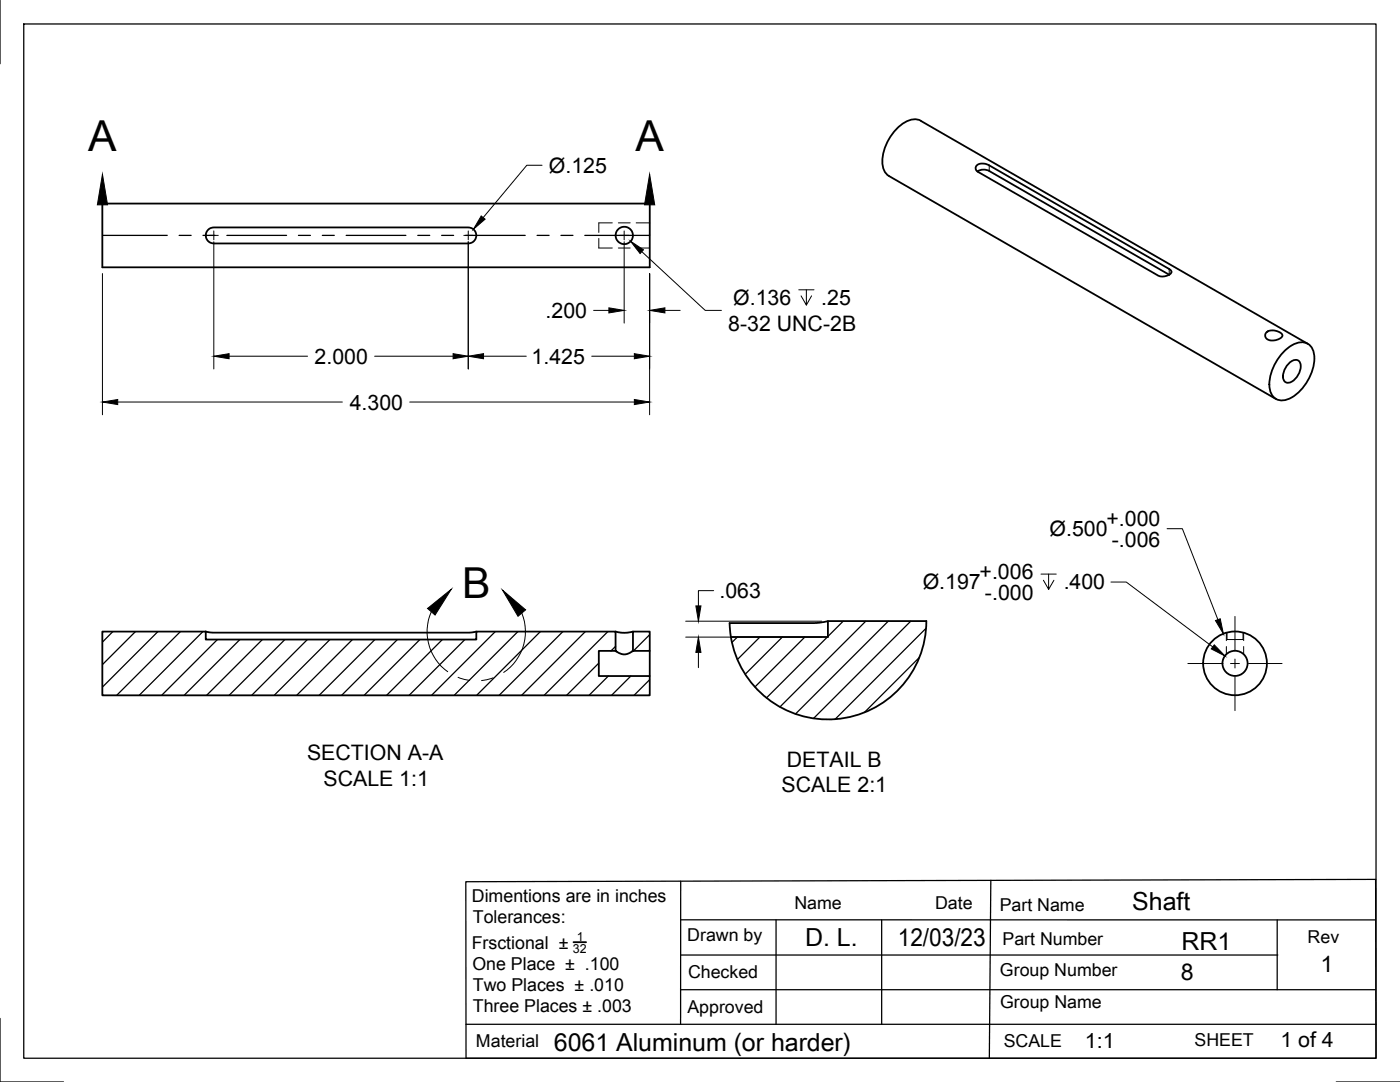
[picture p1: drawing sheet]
<svg xmlns="http://www.w3.org/2000/svg" width="279mm" height="216mm" viewBox="0 0 279 216" stroke-linecap="round" stroke-linejoin="round" font-family="sans-serif">
<!-- layer: Visible -->
<g fill="none" stroke="#000" stroke-width=".36">
<path d="M194.9 33l.8-.4 .9 .1 .8 .3 35.9 20.7 .4 .4 .1 .3-.5 .4-.9 .3-.8 .1-.5-.2-36-20.8-.4-.5zM195.1 34.2a2.39 2.39 0 0 1 2.3-.1l35.9 20.7M20.4 40.6h109.3v12.7h-109.3zM41.5 45.8l.5-.3 .7-.1h50.8l.6 .1 .5 .3 .3 .6 .2 .7-.5 1-.5 .4-.6 .1h-50.8l-.9-.3-.6-.6-.1-1.1zM252.7 66.4l.8-.4h.9l1.1 .4 .4 .6-.2 .4-.6 .3-1 .2h-.7l-.5-.2-.3-.4-.1-.5zM256.4 70a4.4 4.4 0 0 1 4.3-1.6 3.4 3.4 0 0 1 1.6 4 9.6 9.6 0 0 1-5.3 7.3 2.5 2.5 0 0 1-3.6-2.1 9.4 9.4 0 0 1 3-7.6zM257.3 72.4a1.37 1.37 0 0 1 2.1-.2 3.3 3.3 0 0 1-2.5 4.2 1.26 1.26 0 0 1-.8-1.9 4.2 4.2 0 0 1 1.2-2.1zM261 68.6l-77.2-44.5a3.9 3.9 0 0 0-4.4 1.1 9.4 9.4 0 0 0-3.2 8.2l.7 1.3 .5 .4 77.2 44.5M20.4 126h20.7v1.6h54v-1.6h27.8v3.9h-3.4v5h10.2v3.8h-109.3zM41.1 126l1.3 .2h51.3l1.4-.2M122.9 129.9l.7 .4 .8 .3 1-.2 .9-.5M122.9 126l1.6 .3 1.8-.3"/>
<path d="M126.3 126h3.4v3.9h-3.4zM129.7 129.9v5M165.2 123.9l-2.7 .4h-16.9a19.6 19.6 0 0 0 19.8 19.3 19.6 19.6 0 0 0 19.5-19.7h-19.7v3.2h-19.3"/>
<circle cx="124.6" cy="47" r="1.73"/>
<circle cx="246.5" cy="132.4" r="2.51"/>
<circle cx="246.5" cy="132.4" r="6.4"/>
</g>
<!-- layer: Hidden -->
<path d="M119.5 47.6v1.9h2.7M122.2 44.5h-2.7v1.9M123.4 49.5h2.4M123.4 44.5h2.4M127 49.5h2.7M127 44.5h2.7M244.8 126.3v1.5M244.8 129v1.6M244.9 126.2v1.4h3.2v-1.4M248.2 126.3v1.5M248.2 129v1.6" fill="none" stroke="#000" stroke-width=".2"/>
<!-- layer: Visible Narrow -->
<path d="M197.4 33v1.1M233.3 53.7v1.1" fill="none" stroke="#000" stroke-width=".2"/>
<!-- layer: Titleblock -->
<path d="M93 175.9l181.5-.4 .1 35.7h-181.6zM135.8 175.8v28.6M197.7 175.7l-.3 35.5M135.8 190.6h119.2M135.8 197.5h138.6M135.8 183.5l138.6 .1M154.9 183.6v20.8M176 183.6v20.8M254.9 183.6v13.9M93 204.4h181.6" fill="none" stroke="#000" stroke-width=".25"/>
<path d="M114.4 188h2.6" fill="none" stroke="#000" stroke-width=".36"/>
<!-- layer: Border -->
<path d="M0 0v12.7M4.7 4.8h269.9v206.4h-269.9zM0 203.2v12.7h12.7M266.7 215.9h12.7" fill="none" stroke="#000" stroke-width=".25"/>
<!-- layer: Hatching -->
<g fill="none" stroke="#000" stroke-width=".25">
<path d="M22.5 126l-2.1 2.1M27 126l-6.6 6.6M31.5 126l-11.1 11.1M36 126l-12.7 12.7M40.5 126l-12.7 12.7M43.4 127.6l-11.1 11.1M47.9 127.6l-11.2 11.1M52.3 127.6l-11.1 11.1M56.8 127.6l-11.1 11.1M61.3 127.6l-11.1 11.1M65.8 127.6l-11.1 11.1M70.3 127.6l-11.1 11.1"/>
<path d="M74.8 127.6l-11.1 11.1M79.3 127.6l-11.1 11.1M83.8 127.6l-11.1 11.1M88.3 127.6l-11.1 11.1M92.8 127.6l-11.2 11.1M98.8 126l-12.7 12.7M103.3 126l-12.7 12.7M107.8 126l-12.7 12.7M112.3 126l-12.7 12.7M116.8 126l-12.7 12.7M119.5 132.3l-6.4 6.4M121.3 126l-12.7 12.7"/>
<path d="M121.4 134.9l-3.8 3.8M122.9 129l-1 .9M125.9 134.9l-3.9 3.8M129.6 126.7l-3.2 3.2M129.6 135.6l-3.1 3.1M147.2 127.1l-1.1 1.1M151.6 127.1l-4.4 4.5M156.1 127.1l-7.4 7.4M160.6 127.1l-9.9 10M165.1 127.1l-12.1 12.2M168.3 124l-3.1 3M172.8 124l-17.2 17.1"/>
<path d="M177.3 124l-18.6 18.5M181.8 124l-19.5 19.4M183.5 131.2l-11 11M184.8 125.4l-18.1 18.1"/>
</g>
<!-- layer: Section Lines -->
<g fill="none" stroke="#000" stroke-width=".25">
<path d="M20.4 47h13M35.8 47h2.3M40.5 47h2.4M45.3 47h11.9M59.6 47h2.4M64.3 47h2.4M69.1 47h11.9M83.4 47h2.4M88.1 47h2.4M92.9 47h11.9M107.2 47h2.4M112 47h2.3"/>
<path d="M116.7 47h12.9"/>
</g>
<path d="M20.4 40.9v6.1M129.6 40.9v6.1" fill="none" stroke="#000" stroke-width=".2"/>
<path d="M20.4 34.8l1.1 6.1h-2.1zM129.6 34.8l1.1 6.1h-2.1z" fill="#000" stroke="#000" stroke-width=".2"/>
<!-- layer: FD_Dimensions -->
<g fill="none" stroke="#000" stroke-width=".2">
<path d="M108.2 33h-3.1l-8.7 10.4M20.4 54.6v28.2M42.7 48.2v25.4M93.5 48.2v25.4M124.6 48.2v16.3M128.1 50.2l12.6 11.7h3.3M129.6 54.6v28.2M159.4 57.8h3.1M160.9 57.8v3.1l-1-1.9M162 59l-1.1 1.9M45.7 71.1h15.7M74.8 71.1h15.6"/>
<path d="M96.5 71.1h8.5M118.1 71.1h8.5M118.5 61.9h3M132.7 61.9h3M23.5 80.2h44.8M81.8 80.2h44.8M142.4 117.9h-3v3M207.8 114.6h3M209.3 114.6v3l-1.1-1.8M210.3 115.8l-1 1.8M221.7 116.1h3.1l17.2 13M232.9 105.5h3.1l7.1 18.1"/>
<path d="M136.8 127.1h27.2M136.8 124h27.2M139.4 130.2v3"/>
</g>
<g fill="#000" stroke="#000" stroke-width=".2">
<path d="M96 43.1l.8 .6-2.3 2zM125.8 48.1l2.6 1.7-.7 .8zM20.4 80.2l3.1-.5v1zM42.7 71.1l3-.5v1zM90.4 70.6l3.1 .5-3.1 .5zM93.5 71.1l3-.5v1zM121.5 61.4l3.1 .5-3.1 .5zM126.6 79.7l3 .5-3 .5zM126.6 70.6l3 .5-3 .5zM129.6 61.9l3.1-.5v1zM139.4 127.1l.5 3.1h-1zM138.9 120.9h1l-.5 3.1z"/>
<path d="M242.3 128.7l2.2 2.2-2.8-1.4zM242.6 123.8l.9-.3 .7 3z"/>
</g>
<!-- layer: Smart Centers -->
<path d="M41.8 47h1.8M42.7 46.1v1.8M92.6 47h1.8M93.5 46.1v1.8M123.7 47h1.8M124.6 46.1v1.8M237.1 132.4h6.7M245.6 132.4h1.8M246.5 123v6.7M246.5 131.5v1.8M246.5 135.1v6.7M249.2 132.4h6.7" fill="none" stroke="#000" stroke-width=".2"/>
<!-- layer: Detail Boundary -->
<path d="M86.1 122.1a9.8 9.8 0 0 0 3.2 11.9M91.4 135.1l2.3 .7M98.4 135.3l-2.3 .5M104.1 122.3a9.8 9.8 0 0 1-3.6 11.9" fill="none" stroke="#000" stroke-width=".2"/>
<path d="M85.3 121.4l4.8-3.8-3.3 5.1zM100.3 117.8l4.6 3.9-1.5 1.3z" fill="#000" stroke="#000" stroke-width=".2"/>
<g font-size="8.5">
<text x="17.6" y="30.2">A</text>
<text x="126.8" y="30.2">A</text>
<text x="92.3" y="119.3">B</text>
</g>
<g font-size="5">
<text x="226" y="181.6">Shaft</text>
<text x="160.7" y="188.8">D. L.</text>
<text x="179.2" y="188.8">12/03/23</text>
<text x="235.8" y="189.5">RR1</text>
<text x="110.5" y="209.7">6061 Aluminum (or harder)</text>
</g>
<g font-size="4.6">
<text x="235.6" y="195.6">8</text>
<text x="263.5" y="194">1</text>
</g>
<g font-size="4.3">
<text x="109.5" y="34.4">Ø.125</text>
<text x="108.9" y="63.4">.200</text>
<text x="146.3" y="60.9">Ø.136</text>
<text x="163.9" y="60.9">.25</text>
<text x="145.3" y="66">8-32 UNC-2B</text>
<text x="62.8" y="72.6">2.000</text>
<text x="106.1" y="72.6">1.425</text>
<text x="69.8" y="81.7">4.300</text>
<text x="209.5" y="107">Ø.500</text>
<text x="220.8" y="104.9">+.000</text>
<text x="221.9" y="109.1">-.006</text>
<text x="143.6" y="119.3">.063</text>
<text x="184.1" y="117.6">Ø.197</text>
<text x="195.5" y="115.6">+.006</text>
<text x="196.6" y="119.7">-.000</text>
<text x="212.3" y="117.6">.400</text>
<text x="61.3" y="151.7">SECTION A-A</text>
<text x="157" y="153">DETAIL B</text>
<text x="64.6" y="156.8">SCALE 1:1</text>
<text x="156" y="158.1">SCALE 2:1</text>
<text x="216.5" y="209.2">1:1</text>
<text x="255.5" y="209">1 of 4</text>
</g>
<g font-size="3.5">
<text x="94.2" y="180">Dimentions are in inches</text>
<text x="94.4" y="184.2">Tolerances:</text>
<text x="158.5" y="181.4">Name</text>
<text x="186.6" y="181.3">Date</text>
<text x="199.5" y="181.8">Part Name</text>
<text x="94.1" y="189.3">Frsctional ±</text>
<text x="137.2" y="187.7">Drawn by</text>
<text x="200.1" y="188.6">Part Number</text>
<text x="261" y="188.1">Rev</text>
<text x="94.3" y="193.5">One Place ± .100</text>
<text x="94.4" y="197.8">Two Places ± .010</text>
<text x="137.3" y="195.1">Checked</text>
<text x="199.6" y="194.7">Group Number</text>
<text x="94.4" y="202">Three Places ± .003</text>
<text x="137.2" y="202">Approved</text>
<text x="199.6" y="201.1">Group Name</text>
<text x="95" y="208.9">Material</text>
<text x="200.3" y="208.9">SCALE</text>
<text x="238.4" y="208.7">SHEET</text>
</g>
<g font-size="2.5">
<text x="114.3" y="190.1">32</text>
<text x="115.1" y="187.7">1</text>
</g>
</svg>
